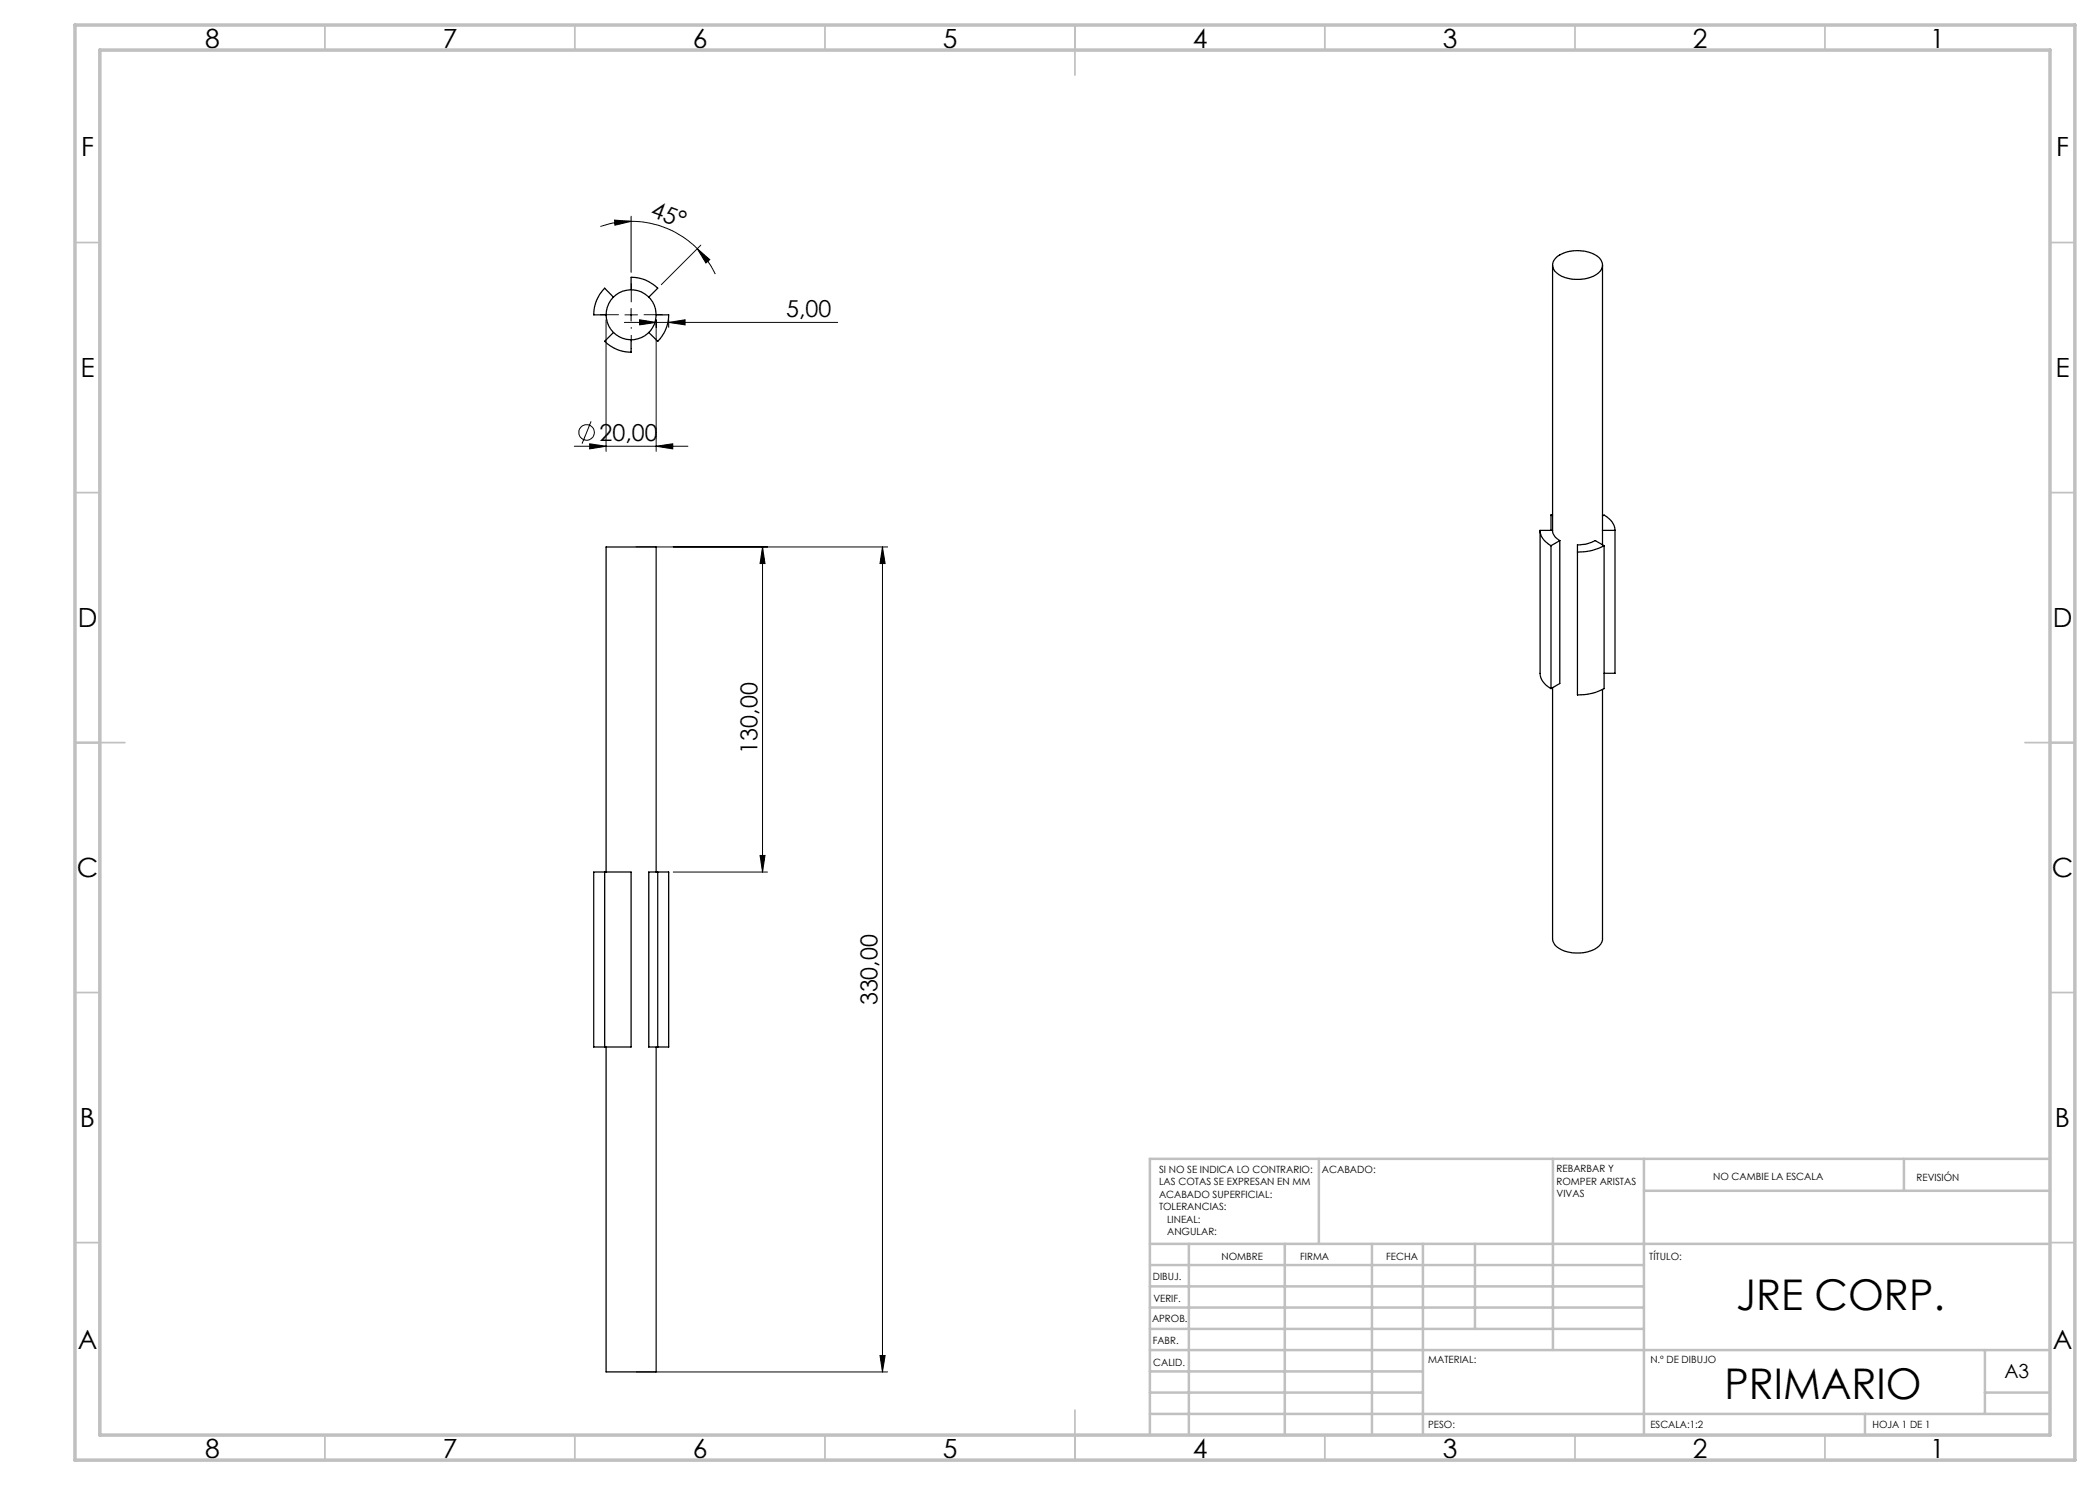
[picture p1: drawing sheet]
<svg xmlns="http://www.w3.org/2000/svg" width="420mm" height="297mm" viewBox="0 0 420 297" stroke-linecap="round" stroke-linejoin="round" font-family="sans-serif">
<g fill="none" stroke="#000" stroke-width=".25">
<path d="M122.7 59.4l-1.8-1.8a7.5 7.5 0 0 0-2.2 5.4h2.5M126.2 58v-2.5a7.5 7.5 0 0 1 5.4 2.1l-1.8 1.8M310.5 53v53.1M311.5 51.3a7.4 7.4 0 0 1 8.4 .3 2 2 0 0 1-.6 3.3 7.5 7.5 0 0 1-7.9-.3 1.98 1.98 0 0 1 .1-3.3zM320.5 53v56M122.7 66.5l-1.8 1.8a7.5 7.5 0 0 0 5.3 2.1v-2.5M131.2 63h2.5a7.5 7.5 0 0 1-2.1 5.3l-1.8-1.8M308 106.1v28.6a3.7 3.7 0 0 0 2.2 3M308 106.1a3.7 3.7 0 0 0 2.2 3M308 106.1h2.5M310.2 103v3.1M310.2 109.1v28.6"/>
<path d="M310.2 103l.3 .2M310.5 106.1a2.5 2.5 0 0 0 1.5 2M310.5 102.9l-.3 .1M312 108.1v28.6l-1.8 1M312 108.1l-1.8 1M315.5 109a7 7 0 0 0 3.6-.9l1.7 1v28.6a10.5 10.5 0 0 1-5.3 1.3zM320.5 103.2l.3-.2a3.7 3.7 0 0 1 2.2 3.1M320.5 106.1h2.5M320.8 109.1a10.5 10.5 0 0 1-5.3 1.3M323 106.1v28.6h-2.2M310.5 137.5v50.2a3.4 3.4 0 0 0 3.2 2.7 6.7 6.7 0 0 0 6.4-1.5l.4-.9v-50.1M120.9 174.4h5.3v35h-5.3"/>
<path d="M120.9 174.4v35M120.9 174.4h-2.2v35h2.2M121.2 174.4v-65h10v65M131.6 174.4h2.1v35h-2.1M131.6 174.4v35M131.6 174.4h-1.8v35h1.8M121.2 209.4v65h10v-65"/>
<circle cx="126.2" cy="63" r="5"/>
</g>
<g fill="none" stroke="#000" stroke-width=".2">
<path d="M122.9 44l3.3 .3-3.2 .7zM126.2 44.3a18.6 18.6 0 0 1 13.3 5.4M126.2 44.3a18.3 18.3 0 0 0-6.1 1M126.2 43.2v11.3M139.5 49.7l2.5 2.2-.8 .7zM139.5 49.7a19.2 19.2 0 0 1 3.6 5.1M140.2 49l-7.9 7.9M121.2 64v26.3M124.9 64.5h42.6M125 63h2.5M126.2 61.7v2.5M127.9 64l3.3 .5-3.3 .5z"/>
<path d="M131.2 64v26.3M133.7 64.5l3.3-.5v1zM133.7 64v1.5M114.9 89.2h22.7M117.9 88.8l3.3 .4-3.3 .6zM118.2 84.3l-1.8 4.4M131.2 89.2l3.3-.4v1zM127.2 109.4h50.3M152.5 109.4l.5 3.3h-1zM152.5 109.4v65M176.5 109.4l.5 3.3h-1zM176.5 109.4v165"/>
<path d="M134.7 174.4h18.8M152 171.1h1l-.5 3.3zM127.2 274.4h50.3M176 271.1h1l-.5 3.3z"/>
<circle cx="117.3" cy="86.5" r="1.55"/>
</g>
<path d="M123.7 62.9h-3.7M126.2 60.4v-3.7M128.7 62.9h3.8" fill="none" stroke="#000" stroke-width=".2" stroke-dasharray="15.2 1.3 1.3 1.3" stroke-linecap="butt"/>
<path d="M126.2 65.4v4.4" fill="none" stroke="#000" stroke-width=".2" stroke-dasharray="15.2 1.3 1.3 1.3" stroke-dashoffset="14.9" stroke-linecap="butt"/>
<g fill="none" stroke="#c0c0c0" stroke-width=".35">
<path d="M65 5v5M115 5v5M165 5v5M215 5v10M265 5v5M315 5v5M365 5v5M15 48.5h5M410 48.5h5M15 98.5h5M410 98.5h5M15 148.5h10"/>
<path d="M405 148.5h10M15 198.5h5M410 198.5h5M15 248.5h5M410 248.5h5M65 287v5M115 287v5M165 287v5M215 282v10M265 287v5M315 287v5M365 287v5"/>
</g>
<g fill="none" stroke="#c0c0c0" stroke-width=".5">
<path d="M263.8 231.8v17M310.6 231.8v38.2M328.8 231.8v55.2M328.8 238.2h81.2M380.8 231.8v6.4M410 231.8h-180v55.2M230 248.8h180M230 257.3h98.8M230 253h98.8M237.8 248.8v38.2M257 248.8v38.2M274.4 248.8v38.2"/>
<path d="M284.6 248.8v38.2M295 248.8v17M230 265.8h98.8M230 261.5h98.8M230 278.5h54.6M230 274.3h54.6M230 270h180M397 278.5h13M397 270v12.8M230 282.8h180M373 282.8v4.2"/>
</g>
<path d="M15 5h400v287h-400zM20 10h390v277h-390z" fill="none" stroke="#c0c0c0" stroke-width=".7"/>
<g fill="#000">
<path d="M139.5 49.7l2.5 2.2-.8 .7zM122.9 44l3.3 .3-3.2 .7z"/>
<path d="M117.9 88.8l3.3 .4-3.3 .6zM131.2 89.2l3.3-.4v1zM127.9 64l3.3 .5-3.3 .5zM133.7 64.5l3.3-.5v1z"/>
<path d="M176 271.1h1l-.5 3.3zM176.5 109.4l.5 3.3h-1zM152 171.1h1l-.5 3.3zM152.5 109.4l.5 3.3h-1z"/>
</g>
<g font-size="8.5">
<text x="347.3" y="262">JRE CORP.</text>
<text x="344.9" y="279.7">PRIMARIO</text>
</g>
<g font-size="5.3">
<text x="41" y="9.5">8</text>
<text x="88.5" y="9.5">7</text>
<text x="138.5" y="9.5">6</text>
<text x="188.5" y="9.5">5</text>
<text x="238.5" y="9.5">4</text>
<text x="288.5" y="9.5">3</text>
<text x="338.5" y="9.5">2</text>
<text x="386" y="9.5">1</text>
<text x="16.2" y="31.2">F</text>
<text x="411.2" y="31.2">F</text>
<text x="16.1" y="75.5">E</text>
<text x="411.1" y="75.5">E</text>
<text x="15.5" y="125.5">D</text>
<text x="410.5" y="125.5">D</text>
<text x="15.4" y="175.5">C</text>
<text x="410.4" y="175.5">C</text>
<text x="16" y="225.5">B</text>
<text x="411" y="225.5">B</text>
<text x="15.5" y="269.7">A</text>
<text x="410.5" y="269.7">A</text>
<text x="41" y="291.5">8</text>
<text x="88.5" y="291.5">7</text>
<text x="138.5" y="291.5">6</text>
<text x="188.5" y="291.5">5</text>
<text x="238.5" y="291.5">4</text>
<text x="288.5" y="291.5">3</text>
<text x="338.5" y="291.5">2</text>
<text x="386" y="291.5">1</text>
</g>
<g font-size="4.7">
<text x="129.9" y="43.3" transform="rotate(21 129.9 43.3)">45°</text>
<text x="157.2" y="63.4">5,00</text>
<text x="119.9" y="88.2">20,00</text>
<text x="151.5" y="150.7" transform="rotate(-90 151.5 150.7)">130,00</text>
<text x="175.5" y="201.1" transform="rotate(-90 175.5 201.1)">330,00</text>
</g>
<text font-size="3.9" x="400.9" y="275.5">A3</text>
<g font-size="2">
<text x="231.8" y="234.6">SI NO SE INDICA LO CONTRARIO:</text>
<text x="231.8" y="237.1">LAS COTAS SE EXPRESAN EN MM</text>
<text x="231.8" y="239.6">ACABADO SUPERFICIAL:</text>
<text x="264.4" y="234.6">ACABADO:</text>
<text x="311.3" y="234.5">REBARBAR Y</text>
<text x="311.3" y="237">ROMPER ARISTAS</text>
<text x="311.3" y="239.5">VIVAS</text>
<text x="342.6" y="236">NO CAMBIE LA ESCALA</text>
<text x="383.3" y="236.2">REVISIÓN</text>
<text x="231.8" y="242.1">TOLERANCIAS:</text>
<text x="233.4" y="244.6">LINEAL:</text>
<text x="233.4" y="247.1">ANGULAR:</text>
<text x="244.3" y="252">NOMBRE</text>
<text x="260" y="251.9">FIRMA</text>
<text x="277.2" y="251.9">FECHA</text>
<text x="329.9" y="251.9">TÍTULO:</text>
<text x="230.6" y="256.1">DIBUJ.</text>
<text x="230.7" y="260.3">VERIF.</text>
<text x="230.4" y="264.4">APROB.</text>
<text x="230.5" y="268.8">FABR.</text>
<text x="230.7" y="273.1">CALID.</text>
<text x="285.6" y="272.5">MATERIAL:</text>
<text x="330.1" y="272.5">N.º DE DIBUJO</text>
<text x="285.6" y="285.5">PESO:</text>
<text x="330.1" y="285.6">ESCALA:1:2</text>
<text x="374.5" y="285.6">HOJA 1 DE 1</text>
</g>
</svg>
